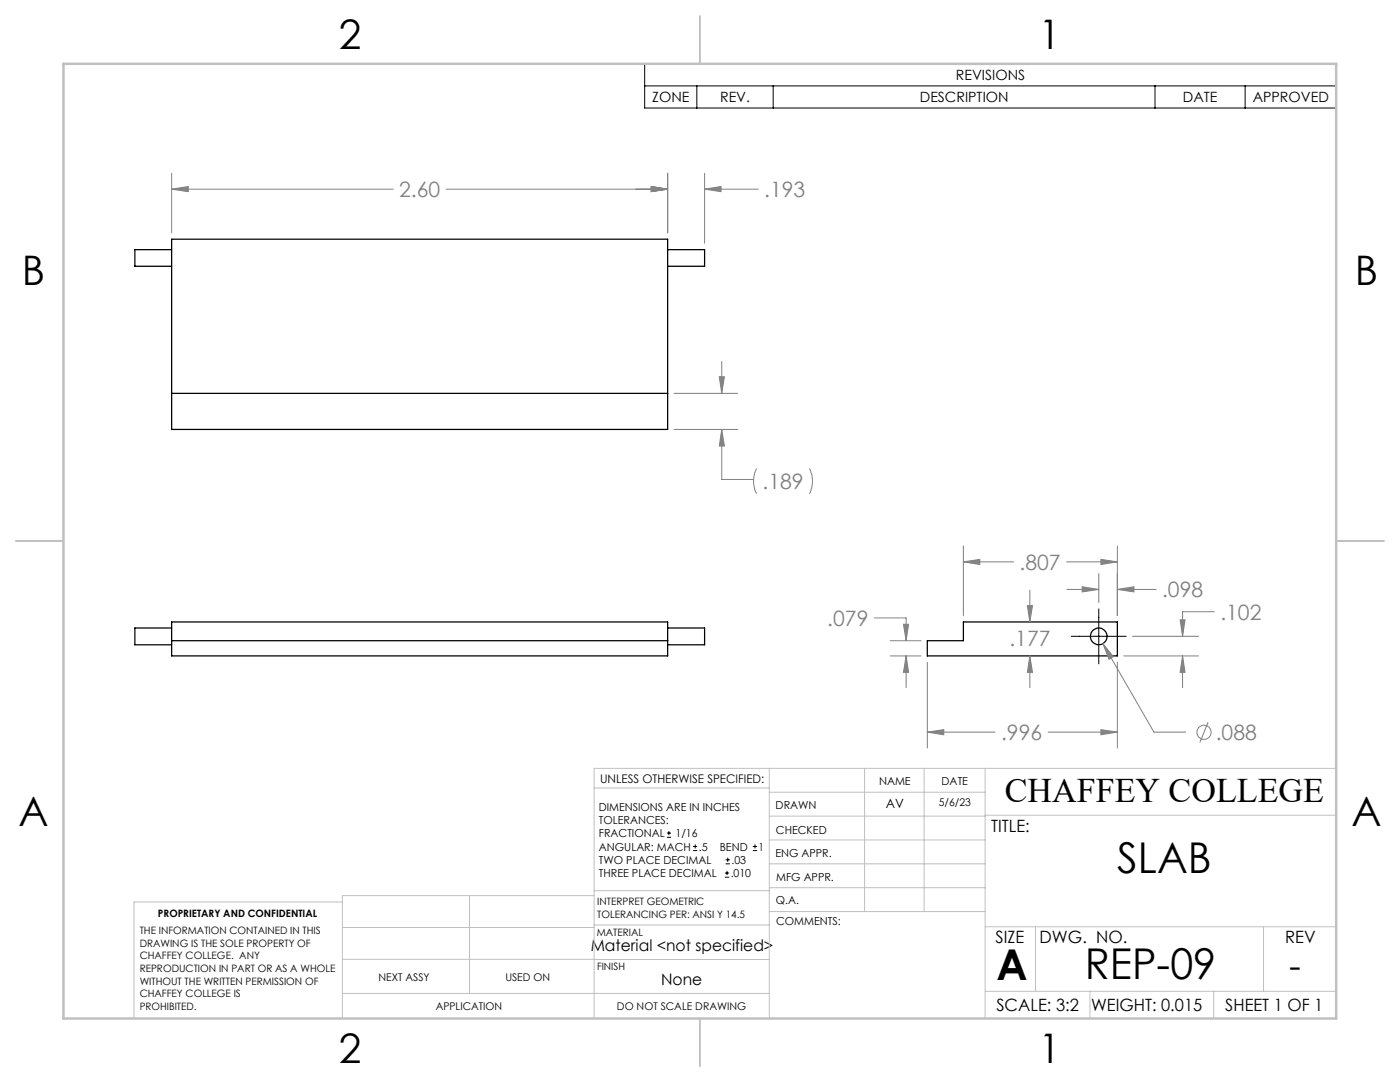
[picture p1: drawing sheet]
<svg xmlns="http://www.w3.org/2000/svg" width="279mm" height="216mm" viewBox="0 0 279 216" stroke-linecap="round" stroke-linejoin="round" font-family="sans-serif">
<g fill="none" stroke="#000" stroke-width=".25">
<path d="M34.3 49.8h-7.4v3.3h7.4M34.3 47.7h98.9v38h-98.9zM133.2 49.8h7.4v3.3h-7.4M34.3 78.5h98.9M34.3 125.3h-7.4v3.4h7.4M34.3 124.1h98.9v6.8h-98.9zM34.3 127.8h98.9M133.2 125.3h7.4v3.4h-7.4M185.1 127.8h7.2v-3.7h30.7v6.8h-37.9z"/>
<circle cx="219.3" cy="127" r="1.66"/>
</g>
<g fill="none" stroke="#808080" stroke-width=".2">
<path d="M34.3 37.7l3.3-.5v1zM34.3 34.6v11.9M34.3 37.7h44.2M89 37.7h44.2M130 37.2l3.2 .5-3.2 .5zM133.2 34.6v11.9M140.6 37.7l3.3-.5v1zM140.6 37.7h10.7M140.6 34.6v13.9M134.5 78.5h12.7M143.5 75.2h1.1l-.6 3.3zM144 72.1v6.4"/>
<path d="M134.5 85.7h12.7M144 85.7l.6 3.3h-1.1zM144 85.7v10h6.4M151 93.5a5.6 5.6 0 0 0 0 5M161.5 93.5a5.6 5.6 0 0 1 0 5M192.3 112.1l3.2-.5v1zM192.3 108.9v13.9M192.3 112.1h10M205.5 117.8v6.3M212.9 112.1h10.1M212.9 117.6h6.4M216 117.1l3.3 .5-3.3 .5z"/>
<path d="M219.3 114.4v5.8M219.7 111.6l3.3 .5-3.3 .5zM223 117.6l3.3-.5v1zM223 108.9v13.9M223 117.6h7.7M174.5 123.3h6.3v4.5M177.7 130.9h6.1M177.7 127.8h6.1M180.3 124.6h1l-.5 3.2zM180.8 130.9l.5 3.3h-1zM180.8 130.9v6.3M185.1 132.2v17.1"/>
<path d="M205 120.8h1.1l-.6 3.3zM205.5 130.9l.6 3.3h-1.1zM205.5 130.9v6.3M220.1 128.4l2.1 2.6-.9 .6zM220.1 128.4l10.2 17.7h6.3M223 132.2v17.1M224.3 130.9h14.9M226 127h13.2M235.5 123.7h1l-.5 3.3zM236 130.9l.5 3.3h-1zM236 130.9v6.3M242.4 122.1h-6.4v4.9"/>
<path d="M185.1 146.1l3.2-.5v1zM185.1 146.1h13.5M209.2 146.1h13.8M219.7 145.6l3.3 .5-3.3 .5zM241.1 144.1l-1.6 4"/>
<circle cx="240.3" cy="146.1" r="1.4"/>
</g>
<g fill="none" stroke="#000" stroke-width=".2">
<path d="M128.7 12.7h138v8.9h-138zM128.7 17.1h138M139.1 17.1v4.5M154.3 17.1v4.5M230.5 17.1v4.5M248.5 17.1v4.5M213.8 127h11M219.3 121.5v11M133.1 167.1h.8M133.1 166.2h.8M133.5 165.8v.9M138.3 169.7h.8"/>
<path d="M138.3 168.9h.8M138.7 168.5v.8M144.7 175h.8M144.7 174.2h.8M144.8 172.4h.9M144.8 171.6h.9M145.1 173.8v.8M145.2 171.1v.9M150.2 169.7h.9M150.2 168.9h.9M150.7 168.5v.8"/>
</g>
<g fill="none" stroke="#c0c0c0" stroke-width=".2">
<path d="M118.6 157.2h34.9M153.5 153.3v49.9M153.5 158.1h43.1M172.5 153.3v28.6M184.4 153.3v28.6M196.6 153.3v49.9M266.7 153.3h-148.1v49.9M68.3 180h-41.6v23.2M93.7 178.7v19.5M118.6 178.7h-50.3v24.5M118.6 177.7h35M153.5 167.6h43.1"/>
<path d="M153.5 162.8h43.1M153.5 172.4h43.1M153.5 177.1h43.1M196.6 162.7h70.1M68.3 198.2h85.2M68.3 191.4l85.2 .1M68.3 185.1h50.3M118.6 184.6h35M153.6 181.9h43M196.6 197.8h70.1M196.6 184.9h70.1M206.7 184.9v12.9"/>
<path d="M217.5 197.8v5.4M242.2 197.8v5.4M252.2 184.9v12.9"/>
</g>
<path d="M139.7 3.2v9.5M3.1 107.9h9.6M266.7 107.9h9.5M139.7 203.2v9.6" fill="none" stroke="#c0c0c0" stroke-width=".25"/>
<path d="M12.7 12.7h254v190.5h-254z" fill="none" stroke="#c0c0c0" stroke-width=".5"/>
<path d="M220.1 128.4l1.2 3.2 .9-.6zM205.5 130.9l.6 3.3h-1.1zM205 120.8h1.1l-.6 3.3zM180.8 130.9l.5 3.3h-1zM180.3 124.6h1l-.5 3.2zM192.3 112.1l3.2-.5v1zM219.7 111.6l3.3 .5-3.3 .5zM185.1 146.1l3.2-.5v1zM219.7 145.6l3.3 .5-3.3 .5zM216 117.1l3.3 .5-3.3 .5zM223 117.6l3.3-.5v1zM235.5 123.7h1l-.5 3.3zM236 130.9l.5 3.3h-1zM130 37.2l3.2 .5-3.2 .5zM34.3 37.7l3.3-.5v1zM144 85.7l.6 3.3h-1.1zM143.5 75.2h1.1l-.6 3.3zM130 37.2l3.2 .5-3.2 .5zM140.6 37.7l3.3-.5v1z" fill="#808080"/>
<g font-size="8.5">
<text x="223" y="174.2">SLAB</text>
<text x="198.9" y="195.5">A</text>
<text x="216.5" y="195.4">REP-09</text>
</g>
<g font-size="8.1">
<text x="67.6" y="9.7">2</text>
<text x="207.3" y="9.7">1</text>
<text x="4.4" y="57">B</text>
<text x="270.4" y="57">B</text>
<text x="3.7" y="164.9">A</text>
<text x="269.7" y="164.9">A</text>
<text x="67.6" y="212.2">2</text>
<text x="207.3" y="212.2">1</text>
</g>
<text font-size="7.1" x="257.3" y="195.1">-</text>
<text font-size="6.9" x="200.5" y="160.1">CHAFFEY COLLEGE</text>
<g font-size="4.2" fill="#808080">
<text x="79.7" y="39.3">2.60</text>
<text x="152.5" y="39.3">.193</text>
<text x="152.2" y="97.6">.189</text>
<text x="203.5" y="113.7">.807</text>
<text x="231.9" y="119.2">.098</text>
<text x="165.1" y="124.9">.079</text>
<text x="243.5" y="123.6">.102</text>
<text x="201.5" y="128.8">.177</text>
<text x="199.8" y="147.7">.996</text>
<text x="242.6" y="147.7">.088</text>
</g>
<g font-size="3.4">
<text x="197.8" y="166">TITLE:</text>
<text x="198.7" y="188.1">SIZE</text>
<text x="207.5" y="188.1">DWG. NO.</text>
<text x="256.5" y="188.2">REV</text>
<text x="198.8" y="201.7">SCALE: 3:2</text>
<text x="217.7" y="201.8">WEIGHT: 0.015</text>
<text x="244.5" y="201.7">SHEET 1 OF 1</text>
</g>
<g font-size="3.2">
<text x="117.9" y="189.8">Material &lt;not specified&gt;</text>
<text x="132" y="196.6">None</text>
</g>
<g font-size="2.8">
<text x="190.8" y="16">REVISIONS</text>
<text x="130.2" y="20.4">ZONE</text>
<text x="143.7" y="20.4">REV.</text>
<text x="183.6" y="20.4">DESCRIPTION</text>
<text x="236.1" y="20.4">DATE</text>
<text x="250" y="20.4">APPROVED</text>
</g>
<text font-size="2.5" x="176.8" y="161.3">AV</text>
<text font-size="2.4" x="119.8" y="156.2">UNLESS OTHERWISE SPECIFIED:</text>
<g font-size="2.2">
<text x="119.5" y="161.8">DIMENSIONS ARE IN INCHES</text>
<text x="154.8" y="161.4">DRAWN</text>
<text x="175.4" y="156.6">NAME</text>
<text x="187.9" y="156.7">DATE</text>
<text x="119.5" y="164.4">TOLERANCES:</text>
<text x="119.5" y="167.1">FRACTIONAL</text>
<text x="134.8" y="167.1">1/16</text>
<text x="154.9" y="166.3">CHECKED</text>
<text x="119.5" y="172.4">TWO PLACE DECIMAL</text>
<text x="119.5" y="169.7">ANGULAR: MACH</text>
<text x="139.5" y="169.7">.5</text>
<text x="143.6" y="169.7">BEND</text>
<text x="146" y="172.4">.03</text>
<text x="151.4" y="169.7">1</text>
<text x="154.8" y="171">ENG APPR.</text>
<text x="119.5" y="175">THREE PLACE DECIMAL</text>
<text x="145.8" y="175">.010</text>
<text x="154.9" y="175.7">MFG APPR.</text>
<text x="154.9" y="180.4">Q.A.</text>
<text x="154.9" y="184.6">COMMENTS:</text>
</g>
<g font-size="2.1">
<text x="187.4" y="160.7">5/6/23</text>
<text x="75.5" y="195.7">NEXT ASSY</text>
<text x="100.9" y="195.7">USED ON</text>
<text x="86.9" y="201.5">APPLICATION</text>
<text x="123.1" y="201.6">DO NOT SCALE DRAWING</text>
</g>
<g font-size="2">
<text x="31.5" y="182.9">PROPRIETARY AND CONFIDENTIAL</text>
<text x="119.2" y="180.6">INTERPRET GEOMETRIC</text>
<text x="119.2" y="183.1">TOLERANCING PER: ANSI Y 14.5</text>
<text x="27.9" y="186.4">THE INFORMATION CONTAINED IN THIS</text>
<text x="27.9" y="188.9">DRAWING IS THE SOLE PROPERTY OF</text>
<text x="27.9" y="191.4">CHAFFEY COLLEGE. ANY</text>
<text x="119.1" y="186.7">MATERIAL</text>
<text x="27.9" y="193.9">REPRODUCTION IN PART OR AS A WHOLE</text>
<text x="27.9" y="196.5">WITHOUT THE WRITTEN PERMISSION OF</text>
<text x="119.1" y="193.5">FINISH</text>
<text x="27.9" y="199">CHAFFEY COLLEGE IS</text>
<text x="27.9" y="201.5">PROHIBITED.</text>
</g>
</svg>
